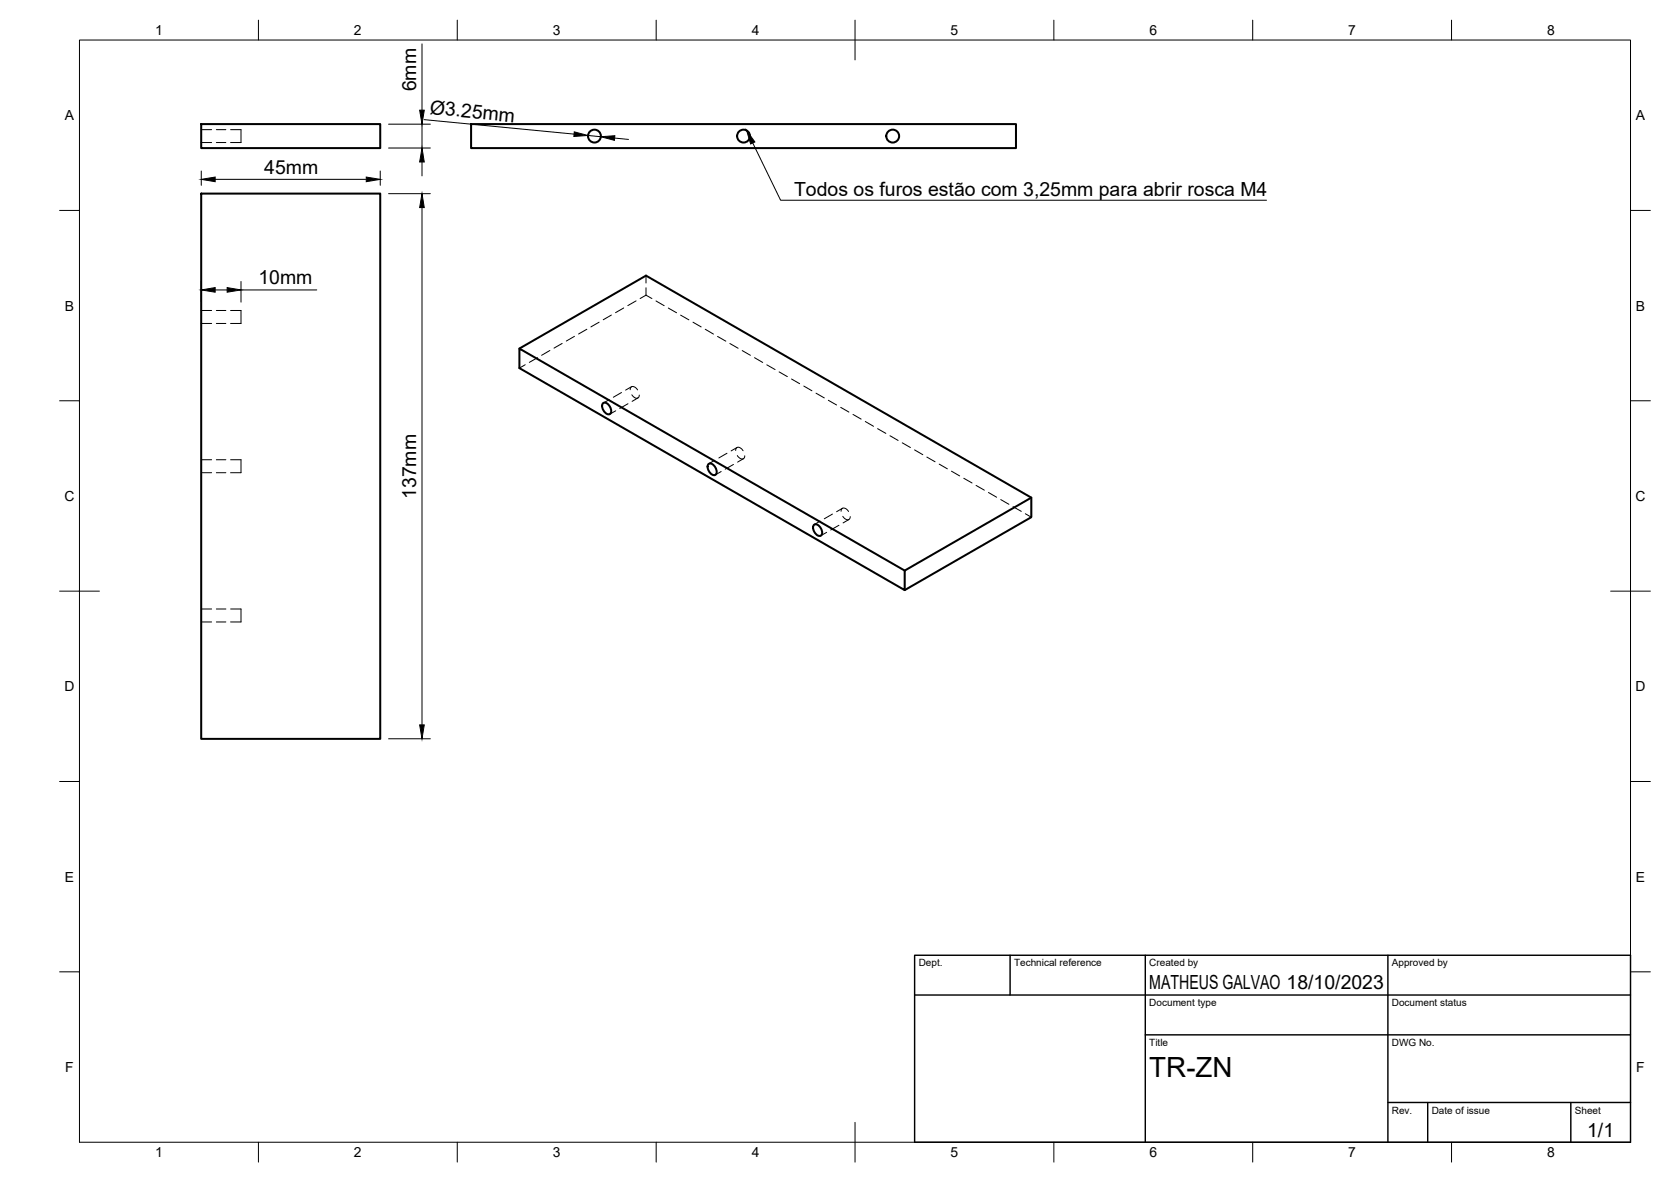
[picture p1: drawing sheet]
<svg xmlns="http://www.w3.org/2000/svg" width="420mm" height="297mm" viewBox="0 0 420 297" stroke-linecap="round" stroke-linejoin="round" font-family="sans-serif">
<!-- layer: Hidden -->
<g fill="none" stroke="#000" stroke-width=".25">
<path d="M50.6 32.6h2.6M50.6 35.8h2.6M54.4 32.6h2.4M54.4 35.8h2.4M58 32.6h2.6v3.2h-2.6M50.6 78h2.6M54.4 78h2.4M58 78h2.6v3.3h-2.6M153.7 79.2l-2 1.2M156.8 77.4l-2 1.2M159.9 75.6l-2 1.2M162.4 74.2l1.5 .8"/>
<path d="M162.4 69.3v1.8M162.4 72.3v1.9M162.4 74.2l-1.4 .8M165 75.6l2 1.2M168 77.4l2.1 1.2M171.1 79.2l2.1 1.2M50.6 81.3h2.6M54.4 81.3h2.4M132.1 91.7l-1.5 .8M135.2 89.9l-2.1 1.2M138.3 88.1l-2.1 1.2M141.4 86.3l-2.1 1.2"/>
<path d="M144.4 84.5l-2 1.2M147.6 82.7l-2.1 1.2M150.6 81l-2 1.2M156.3 98.6l-2.1 1.2M158.5 97.9a.79 .79 0 0 1 .6-.8 .79 .79 0 0 1 .9 .5l.3 .4M158.8 97.2l-1.5 .8M158.9 99.2a1.02 1.02 0 0 0 .8 .8 1.02 1.02 0 0 0 1-.4v-.3M160.4 100l-1.5 .9M174.2 81l2.1 1.2M177.3 82.7l2.1 1.3M180.4 84.5l2.1 1.2M183.5 86.3l2.1 1.2"/>
<path d="M186.6 88.1l2.1 1.2M189.7 89.9l2.1 1.2M192.8 91.7l2.1 1.2M195.9 93.5l2.1 1.1M199 95.2l2.1 1.2M202.1 97l2.1 1.2M205.2 98.8l2.1 1.2M50.6 115.5h2.6M50.6 118.8h2.6M54.4 115.5h2.4M54.4 118.8h2.4M58 115.5h2.6v3.3h-2.6"/>
<path d="M153.2 100.4l-1.5 .9M154.8 103.2l-1.5 .9M157.9 101.5l-2.1 1.1M179.7 115.7l-1.5 .8M181.3 118.5l-1.4 .8M182.8 113.9l-2.1 1.2M184.4 116.7l-2 1.2M185 113.2a.79 .79 0 0 1 .6-.8 .79 .79 0 0 1 .9 .4l.3 .5M185.3 112.5l-1.5 .8M185.4 114.5a1.02 1.02 0 0 0 .8 .8 1.02 1.02 0 0 0 1-.4l.1-.4M186.9 115.3l-1.4 .8M208.3 100.6l2.1 1.2"/>
<path d="M211.4 102.4l2 1.2M214.5 104.1l2 1.2M217.6 105.9l2 1.2M220.7 107.7l2 1.2M223.8 109.5l2 1.2M226.9 111.3l2 1.2M230 113.1l2 1.2M233 114.9l2.1 1.1M236.2 116.6l2 1.2M239.2 118.4l2.1 1.2M206.2 131l-1.5 .8M207.9 133.8l-1.5 .8"/>
<path d="M209.3 129.2l-2 1.2M210.9 132l-2 1.2M211.5 128.5a.81 .81 0 0 1 .6-.9 .81 .81 0 0 1 .9 .5l.4 .4M211.8 127.7l-1.4 .9M211.9 129.8a1.02 1.02 0 0 0 .8 .7 1.02 1.02 0 0 0 1-.3l.1-.4M213.4 130.6l-1.4 .8M242.3 120.2l2.1 1.2M245.4 122l2.1 1.2M248.5 123.8l2.1 1.2M251.6 125.5l2.1 1.2M254.7 127.3l2.1 1.2M257.8 129.1l1.5 .9"/>
<path d="M50.6 153h2.6M50.6 156.3h2.6M54.4 153h2.4M54.4 156.3h2.4M58 153h2.6v3.3h-2.6"/>
</g>
<!-- layer: Visible -->
<g fill="none" stroke="#000" stroke-width=".51">
<path d="M50.6 31.2h45v6h-45zM118.4 31.2h137.1v6h-137.1zM50.6 48.6h45v137.1h-45zM130.6 87.6l31.8-18.3 96.9 55.8v4.9l-31.8 18.3M151.6 101.3a1.39 1.39 0 0 1 1.9 1.1 .98 .98 0 0 1 .2 1 .98 .98 0 0 1-.8 .7 2.1 2.1 0 0 1-1.3-2.8zM178.1 116.6a1.39 1.39 0 0 1 1.9 1.1 .98 .98 0 0 1 .3 1 .98 .98 0 0 1-.9 .7 2.1 2.1 0 0 1-1.3-2.8zM204.7 131.9a1.39 1.39 0 0 1 1.8 1.1 .98 .98 0 0 1 .3 1 .98 .98 0 0 1-.9 .7 2.1 2.1 0 0 1-1.2-2.8zM259.3 125.1l-31.8 18.3v4.9l-96.9-55.8v-4.9l96.9 55.8"/>
<circle cx="149.5" cy="34.2" r="1.62"/>
<circle cx="187" cy="34.2" r="1.62"/>
<circle cx="224.5" cy="34.2" r="1.62"/>
</g>
<!-- layer: BORDER -->
<g fill="none" stroke="#000" stroke-width=".25">
<path d="M20 10.1h390v276.9h-390zM65 5.1v5M115 5.1v5M165 5.1v5M215 5.1v10M265 5.1v5M315 5.1v5M365 5.1v5M15 52.9h5M410 52.9h5M15 100.7h5M410 100.7h5"/>
<path d="M15 148.6h10M405 148.6h10M15 196.4h5M410 196.4h5M15 244.2h5M410 244.2h5M65 287v5M115 287v5M165 287v5M215 282.1v9.9M265 287v5M315 287v5"/>
<path d="M365 287v5"/>
</g>
<!-- layer: TITLEBLOCK -->
<path d="M230 240.1h180v46.9h-180zM230 250h180M254 240.1v9.9M288 240.1v46.9M349 240.1v46.9M288 260.1h122M349 277.1h61M359 277.1v9.9M395 277.1v9.9" fill="none" stroke="#000" stroke-width=".36"/>
<!-- layer: FD_Dimensions -->
<g fill="none" stroke="#000" stroke-width=".25">
<path d="M106.1 11v16.7M97.7 37.2h10.5M97.7 31.2h10.5M106.1 31.2v6M106.6 30.1l37.8 3.6M147.8 34l3.3 .4M154.6 34.7l3.4 .3M50.6 43v3.6M54.1 45.1h38M95.6 43v3.6M97.7 48.7h10.5M106.1 40.7v3.5"/>
<path d="M106.1 52.2v130M50.6 70.7v5.2M54.1 72.9h3M60.6 70.7v5.2M60.6 72.9h19.1M97.7 185.7h10.5"/>
</g>
<path d="M105.5 27.7h1.2l-.6 3.5zM144.4 33.1l3.4 .9-3.5 .3zM151.1 34.4l3.5-.3-.1 1.2zM50.6 45.1l3.5-.6v1.2zM92.1 44.5l3.5 .6-3.5 .6zM106.1 48.7l.6 3.5h-1.2zM106.1 37.2l.6 3.5h-1.2zM50.6 72.9l3.5-.6v1.1zM57.1 72.3l3.5 .6-3.5 .5zM105.5 182.2h1.2l-.6 3.5z" fill="#000" stroke="#000" stroke-width=".25"/>
<!-- layer: Leaders -->
<path d="M187.7 32.8l2.1 2.9-1.1 .5z" fill="#000" stroke="#000" stroke-width=".25"/>
<path d="M189.3 35.9l7 14.4h122.2" fill="none" stroke="#000" stroke-width=".25"/>
<text font-size="7" x="289" y="270.6">TR-ZN</text>
<g font-size="4.9">
<text x="104.6" y="23" transform="rotate(-90 104.6 23)">6mm</text>
<text x="108" y="28.6" transform="rotate(6 108 28.6)">Ø3.25mm</text>
<text x="66.4" y="43.6">45mm</text>
<text x="199.7" y="49.3">Todos os furos estão com 3,25mm para abrir rosca M4</text>
<text x="65" y="71.4">10mm</text>
<text x="104.6" y="125.4" transform="rotate(-90 104.6 125.4)">137mm</text>
<text x="289" y="248.5">MATHEUS GALVAO 18/10/2023</text>
<text x="399.1" y="285.7">1/1</text>
</g>
<g font-size="3.5">
<text x="39" y="8.8">1</text>
<text x="89" y="8.8">2</text>
<text x="139" y="8.8">3</text>
<text x="189" y="8.8">4</text>
<text x="239" y="8.8">5</text>
<text x="289" y="8.8">6</text>
<text x="339" y="8.8">7</text>
<text x="389" y="8.8">8</text>
<text x="16.3" y="30.2">A</text>
<text x="411.3" y="30.2">A</text>
<text x="16.3" y="78">B</text>
<text x="411.3" y="78">B</text>
<text x="16.2" y="125.9">C</text>
<text x="411.2" y="125.9">C</text>
<text x="16.2" y="173.7">D</text>
<text x="411.2" y="173.7">D</text>
<text x="16.3" y="221.6">E</text>
<text x="411.3" y="221.6">E</text>
<text x="16.4" y="269.4">F</text>
<text x="411.4" y="269.4">F</text>
<text x="39" y="290.8">1</text>
<text x="89" y="290.8">2</text>
<text x="139" y="290.8">3</text>
<text x="189" y="290.8">4</text>
<text x="239" y="290.8">5</text>
<text x="289" y="290.8">6</text>
<text x="339" y="290.8">7</text>
<text x="389" y="290.8">8</text>
</g>
<g font-size="2.5">
<text x="231" y="242.9">Dept.</text>
<text x="255" y="242.9">Technical reference</text>
<text x="289" y="242.9">Created by</text>
<text x="350" y="242.9">Approved by</text>
<text x="289" y="252.8">Document type</text>
<text x="350" y="252.8">Document status</text>
<text x="289" y="262.9">Title</text>
<text x="350" y="262.9">DWG No.</text>
<text x="350" y="279.9">Rev.</text>
<text x="360" y="279.9">Date of issue</text>
<text x="396" y="279.9">Sheet</text>
</g>
</svg>
